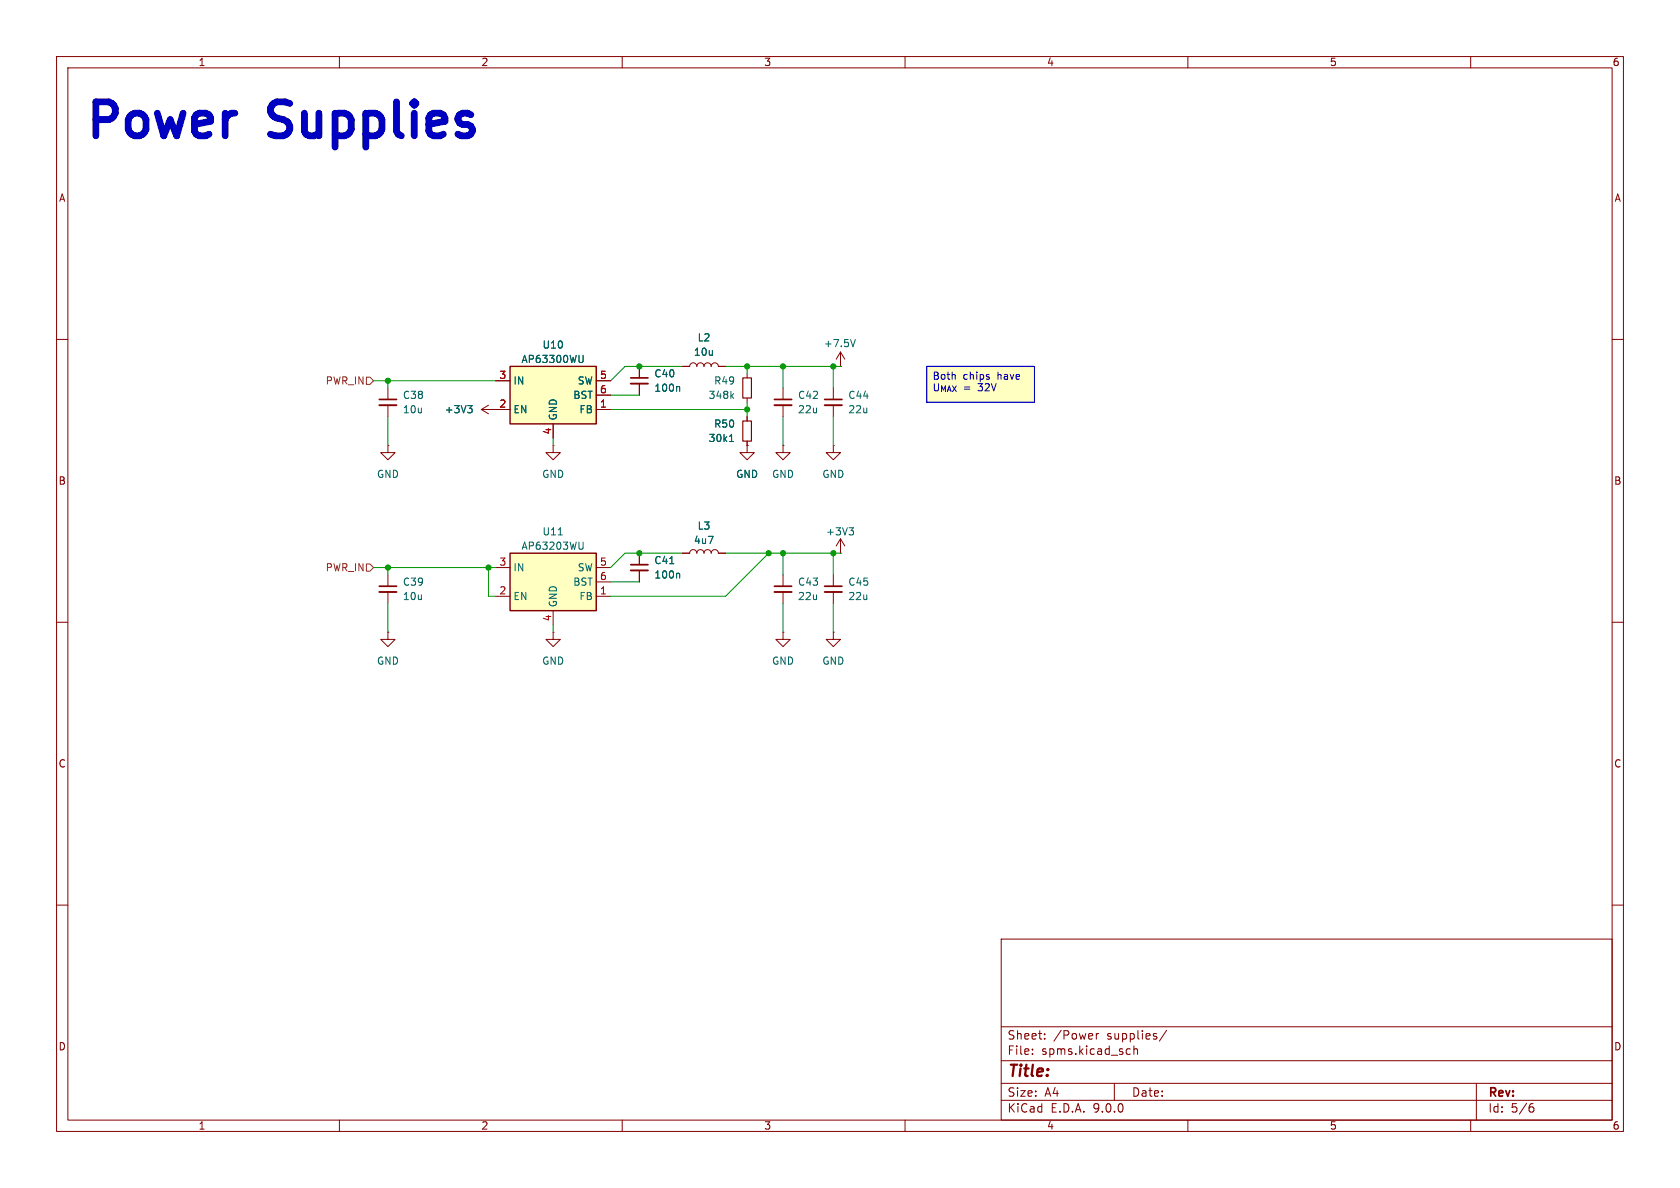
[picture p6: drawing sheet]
<svg xmlns="http://www.w3.org/2000/svg" width="297mm" height="210mm" viewBox="0 0 297 210" stroke-linecap="round" stroke-linejoin="round" font-family="sans-serif">
<g fill="none" stroke="#840000" stroke-width=".18">
<path d="M10 10h277v190h-277zM12 12h273v186h-273zM60 10v2M110 10v2M160 10v2M210 10v2M260 10v2M10 60h2M285 60h2M10 110h2M285 110h2M10 160h2"/>
<path d="M177 166h108v32h-108zM285 160h2M60 198v2M110 198v2M160 198v2M177 194.5h108M177 191.5h108M177 187.5h108M177 181.5h108M182.5 186.3v.1M182.5 185.5v.1M184.7 183.6v.1"/>
<path d="M184.7 182.8v.1M193.8 182.7v1M194.2 182.7l-.2 .1-.2 .2M197 191.5v3M199.4 185.4l.4 .1M199.8 186.3l-.4 .1M200.5 185.5l.2-.1 .3 .1 .1 .9M200.5 184.9v1.5M206.2 182.1l-1.2 2M210 198v2M260 198v2M261 191.5v6.5"/>
<path d="M270.6 195.7h.4l.2 .3-.1 .5-.5 .1M271 195.1l-.4 .1"/>
</g>
<path d="M163.8 64.8h19.1v6.3h-19.1z" fill="#ffffc2"/>
<path d="M68.6 68.6v2M68.6 71.6v2.1M97.8 78.7v1.3h1.3l-1.3 1.3-1.3-1.3h1.3M97.8 78.7h.1M132.1 73.7v.7M132.1 78v.7M138.4 68.6v2M138.4 71.6v2.1M68.6 111.8v1.2h1.2l-1.2 1.3-1.3-1.3h1.3M68.6 111.8h.1M68.6 101.6v2M68.6 104.6v2.1" fill="none" stroke="#840000" stroke-width=".18"/>
<path d="M67.1 70.6h3M136.9 70.6h3.1M67.1 103.6h3" fill="none" stroke="#840000" stroke-width=".3"/>
<path d="M67.1 71.6h3M136.9 71.6h3.1M67.1 104.6h3" fill="none" stroke="#840000" stroke-width=".33"/>
<path d="M131.3 74.4h1.5v3.6h-1.5z" fill="none" stroke="#840000" stroke-width=".2"/>
<path d="M129 78h.7M129.2 77l.1-.2v1.2" fill="none" stroke="#006464" stroke-width=".18"/>
<path d="M90.2 64.8h15.2v10.1h-15.2z" fill="#ffffc2"/>
<path d="M90.2 64.8h15.2v10.1h-15.2z" fill="none" stroke="#840000" stroke-width=".25"/>
<path d="M87.6 67.3h2.6M87.6 72.4h2.6M97.8 74.9v2.6M105.4 67.3h2.5M105.4 72.4h2.5M105.4 69.9h2.5M97.8 111.8v1.2h1.3l-1.3 1.3-1.3-1.3h1.3M97.8 111.8h.1" fill="none" stroke="#840000" stroke-width=".18"/>
<path d="M103.1 62.8v1l-.1 .2-.4 .1" fill="none" stroke="#006464" stroke-width=".18"/>
<path d="M90.2 97.8h15.2v10.2h-15.2z" fill="#ffffc2"/>
<path d="M90.2 97.8h15.2v10.2h-15.2z" fill="none" stroke="#840000" stroke-width=".25"/>
<g fill="none" stroke="#840000" stroke-width=".18">
<path d="M68.6 78.7v1.3h1.2l-1.2 1.3-1.3-1.3h1.3M68.6 78.7h.1M85.1 72.4l1.3 .8M85.1 72.4h5.1M86.4 71.6l-1.3 .8M87.6 67.3h2.6M97.8 74.9v2.6M105.4 72.4h2.5M105.4 67.3h2.5M105.4 69.9h2.5M113 64.8v2M113 67.8v2.1"/>
<path d="M120.6 64.8h1.3a.64 .64 0 0 1 .7-.7 .64 .64 0 0 1 .6 .7 .64 .64 0 0 1 .6-.7 .64 .64 0 0 1 .7 .7 .64 .64 0 0 1 .6-.7 .64 .64 0 0 1 .6 .7 .64 .64 0 0 1 .7-.7 .64 .64 0 0 1 .6 .7h1.3M132.1 78.7v1.3h1.2l-1.2 1.3-1.3-1.3h1.3M132.1 78.7h.1M132.1 66v.8M132.1 70.4v.7M132.1 73.7v.7M132.1 78v.7M138.4 78.7v1.3h1.3l-1.3 1.3-1.2-1.3h1.2M138.4 78.7h.1M147.3 78.7v1.3h1.3l-1.3 1.3-1.3-1.3h1.3M147.3 78.7h.1M147.3 68.6v2"/>
<path d="M147.3 71.6v2.1M148.6 64.8h.1M148.6 62.2v2.6M148.6 62.2l-.8 1.3M148.6 62.2l.8 1.3M113 97.8v2M120.6 97.8h1.3a.64 .64 0 0 1 .7-.6 .64 .64 0 0 1 .6 .6 .64 .64 0 0 1 .6-.6 .64 .64 0 0 1 .7 .6 .64 .64 0 0 1 .6-.6 .64 .64 0 0 1 .6 .6 .64 .64 0 0 1 .7-.6 .64 .64 0 0 1 .6 .6h1.3M148.6 97.8h.1M148.6 95.3l-.8 1.2M148.6 95.3l.8 1.2M148.6 95.3v2.5M87.6 100.3h2.6"/>
<path d="M87.6 105.4h2.6M97.8 108v2.5M105.4 100.3h2.5M105.4 105.4h2.5M105.4 102.9h2.5M113 100.8v2.1M138.4 111.8v1.2h1.3l-1.3 1.3-1.2-1.3h1.2M138.4 111.8h.1M138.4 101.6v2M138.4 104.6v2.1M147.3 111.8v1.2h1.3l-1.3 1.3-1.3-1.3h1.3M147.3 111.8h.1"/>
<path d="M147.3 101.6v2M147.3 104.6v2.1"/>
</g>
<g fill="none" stroke="#006464" stroke-width=".18">
<path d="M82.7 71.7h.8l-.5 .5M83.2 72.2l.3 .2v.3l-.3 .3M103.1 62.8v1l-.1 .2-.4 .1M120 68.3l.2 .2v.7M129 78h.7M129.2 77l.1-.2v1.2M129.3 69.9l.4 .5M129.7 69.6l-.5 .5M151.2 60l-.4 1.3M98.7 94.6h.7M103.1 95.8v1.1l-.1 .1-.4 .1M118.4 99.6h.7"/>
<path d="M150.1 93.3h.8l-.4 .5M150.6 93.8l.3 .2v.3l-.3 .3M120 101.3l.2 .2v.7"/>
</g>
<path d="M131.3 66.8h1.5v3.6h-1.5z" fill="none" stroke="#840000" stroke-width=".2"/>
<path d="M111.5 66.8h3.1M145.8 70.6h3M111.5 99.8h3.1M136.9 103.6h3.1M145.8 103.6h3" fill="none" stroke="#840000" stroke-width=".3"/>
<path d="M111.5 67.8h3.1M145.8 71.6h3M111.5 100.8h3.1M136.9 104.6h3.1M145.8 104.6h3" fill="none" stroke="#840000" stroke-width=".33"/>
<path d="M64.8 66.7h.6l.6 .6-.6 .6h-.6zM64.8 99.7h.6l.6 .6-.6 .7h-.6z" fill="none" stroke="#725600" stroke-width=".18"/>
<g fill="none" stroke="#009600" stroke-width=".18">
<path d="M66 67.3h21.6M68.6 67.3v1.3M68.6 73.7v5M97.8 77.5v1.2M107.9 69.9h5.1M107.9 72.4h24.2M120.6 64.8h-10.1l-2.6 2.5M128.3 64.8h20.3M132.1 64.8v1.2M132.1 71.1v2.6M138.4 64.8v3.8M138.4 73.7v5"/>
<path d="M147.3 64.8v3.8M147.3 73.7v5M120.6 97.8h-10.1l-2.6 2.5M128.3 97.8h20.3M135.9 97.8l-7.6 7.6h-20.4M138.4 97.8v3.8M147.3 97.8v3.8M66 100.3h21.6M68.6 100.3v1.3M68.6 106.7v5.1M86.4 100.3v5.1h1.2M97.8 110.5v1.3"/>
<path d="M107.9 102.9h5.1M138.4 106.7v5.1M147.3 106.7v5.1"/>
</g>
<path d="M163.8 64.8h19.1v6.3h-19.1z" fill="none" stroke="#0000c2" stroke-width=".18"/>
<path d="M20.1 18.6l-.9-.6h-2.3v6M51.2 18.3l-.8-.3h-1.4l-.9 .6M70.1 18v5.2M73.2 18l-.2 .3 .2 .3M73.2 18l.3 .3-.3 .3M73.2 18v.6" fill="none" stroke="#0000c2" stroke-width="1.2"/>
<g fill="#009600" stroke="#009600" stroke-width=".18">
<circle cx="68.6" cy="67.3" r=".46"/>
<circle cx="86.4" cy="100.3" r=".46"/>
<circle cx="113" cy="97.8" r=".46"/>
<circle cx="68.6" cy="100.3" r=".46"/>
<circle cx="147.3" cy="64.8" r=".46"/>
<circle cx="113" cy="64.8" r=".46"/>
<circle cx="132.1" cy="72.4" r=".46"/>
<circle cx="135.9" cy="97.8" r=".46"/>
<circle cx="138.4" cy="97.8" r=".46"/>
<circle cx="147.3" cy="97.8" r=".46"/>
<circle cx="138.4" cy="64.8" r=".46"/>
<circle cx="132.1" cy="64.8" r=".46"/>
</g>
<g font-size="8.4" fill="#0000c2">
<text x="14.7" y="27.4">Power</text>
<text x="48.3" y="27.4">Supplies</text>
</g>
<text font-size="2.8" fill="#840000" x="178" y="190.9">Title:</text>
<g font-size="2.1" fill="#840000">
<text x="178" y="184">Sheet:</text>
<text x="186.2" y="184">/Power</text>
<text x="195.7" y="184">supplies/</text>
<text x="178" y="186.7">File:</text>
<text x="184.1" y="186.7">spms.kicad_sch</text>
<text x="178" y="196.9">KiCad</text>
<text x="178" y="194.1">Size:</text>
<text x="184.7" y="194.1">A4</text>
<text x="185.7" y="196.9">E.D.A.</text>
<text x="193.3" y="196.9">9.0.0</text>
<text x="200" y="194.1">Date:</text>
<text x="263" y="194.3">Rev:</text>
<text x="263" y="196.9">Id:</text>
<text x="267.1" y="196.9">5/6</text>
</g>
<g font-size="1.8" fill="#840000">
<text x="35" y="11.9">1</text>
<text x="85" y="11.9">2</text>
<text x="135" y="11.9">3</text>
<text x="185" y="11.9">4</text>
<text x="235" y="11.9">5</text>
<text x="285" y="11.9">6</text>
<text x="10.3" y="35.9">A</text>
<text x="285.3" y="35.9">A</text>
<text x="88.2" y="72.1">2</text>
<text x="10.3" y="85.9">B</text>
<text x="285.3" y="85.9">B</text>
<text x="10.3" y="135.9">C</text>
<text x="285.3" y="135.9">C</text>
<text x="10.3" y="185.9">D</text>
<text x="285.3" y="185.9">D</text>
<text x="35" y="199.9">1</text>
<text x="85" y="199.9">2</text>
<text x="135" y="199.9">3</text>
<text x="185" y="199.9">4</text>
<text x="235" y="199.9">5</text>
<text x="285" y="199.9">6</text>
</g>
<g font-size="1.8" fill="#006464">
<text x="92.1" y="64.4">AP63300WU</text>
<text x="95.8" y="61.8">U10</text>
<text x="122.6" y="63.1">10u</text>
<text x="123.2" y="60.6">L2</text>
<text x="145.6" y="61.6">+7.5V</text>
<text x="71.1" y="70.7">C38</text>
<text x="90.7" y="68.2">IN</text>
<text x="101.3" y="70.7">BST</text>
<text x="102" y="68.2">SW</text>
<text x="115.6" y="69.4">100n</text>
<text x="115.6" y="66.9">C40</text>
<text x="125.2" y="70.7">348k</text>
<text x="126.1" y="68.2">R49</text>
<text x="141" y="70.7">C42</text>
<text x="149.9" y="70.7">C44</text>
<text x="71.1" y="73.3">10u</text>
<text x="78.5" y="73.3">+3V3</text>
<text x="90.7" y="73.3">EN</text>
<text x="98.7" y="74.4" transform="rotate(-90 98.7 74.4)">GND</text>
<text x="102.3" y="73.3">FB</text>
<text x="126.1" y="75.8">R50</text>
<text x="141" y="73.3">22u</text>
<text x="149.9" y="73.3">22u</text>
<text x="125.2" y="78.3">30k1</text>
<text x="66.5" y="84.7">GND</text>
<text x="95.8" y="84.7">GND</text>
<text x="130" y="84.7">GND</text>
<text x="136.4" y="84.7">GND</text>
<text x="145.3" y="84.7">GND</text>
<text x="95.8" y="94.8">U11</text>
<text x="123.2" y="93.8">L3</text>
<text x="145.9" y="94.8">+3V3</text>
<text x="90.7" y="101.2">IN</text>
<text x="92.1" y="97.4">AP63203WU</text>
<text x="102" y="101.2">SW</text>
<text x="115.6" y="99.9">C41</text>
<text x="122.6" y="96.4">4u7</text>
<text x="71.1" y="103.7">C39</text>
<text x="71.1" y="106.3">10u</text>
<text x="90.7" y="106.3">EN</text>
<text x="98.7" y="107.4" transform="rotate(-90 98.7 107.4)">GND</text>
<text x="101.3" y="103.7">BST</text>
<text x="102.3" y="106.3">FB</text>
<text x="115.6" y="102.5">100n</text>
<text x="141" y="103.7">C43</text>
<text x="141" y="106.3">22u</text>
<text x="149.9" y="103.7">C45</text>
<text x="149.9" y="106.3">22u</text>
<text x="66.5" y="117.7">GND</text>
<text x="95.8" y="117.7">GND</text>
<text x="136.4" y="117.7">GND</text>
<text x="145.3" y="117.7">GND</text>
</g>
<g font-size="1.8" fill="#725600">
<text x="57.5" y="68.2">PWR_IN</text>
<text x="57.5" y="101.2">PWR_IN</text>
</g>
<g font-size="1.8" fill="#a90000">
<text x="88.2" y="67.1">3</text>
<text x="106" y="67.1">5</text>
<text x="106" y="69.6">6</text>
<text x="97.5" y="76.9" transform="rotate(-90 97.5 76.9)">4</text>
<text x="106" y="72.1">1</text>
<text x="88.2" y="100.1">3</text>
<text x="106" y="100.1">5</text>
<text x="88.2" y="105.2">2</text>
<text x="106" y="102.6">6</text>
<text x="106" y="105.2">1</text>
<text x="97.5" y="109.9" transform="rotate(-90 97.5 109.9)">4</text>
</g>
<g font-size="1.8" fill="#0000c2">
<text x="164.8" y="67.4">Both</text>
<text x="164.8" y="69.5">U_{MAX} 32V</text>
<text x="170.2" y="67.4">chips</text>
<text x="170.3" y="69.5">=</text>
<text x="176.4" y="67.4">have</text>
</g>
</svg>
